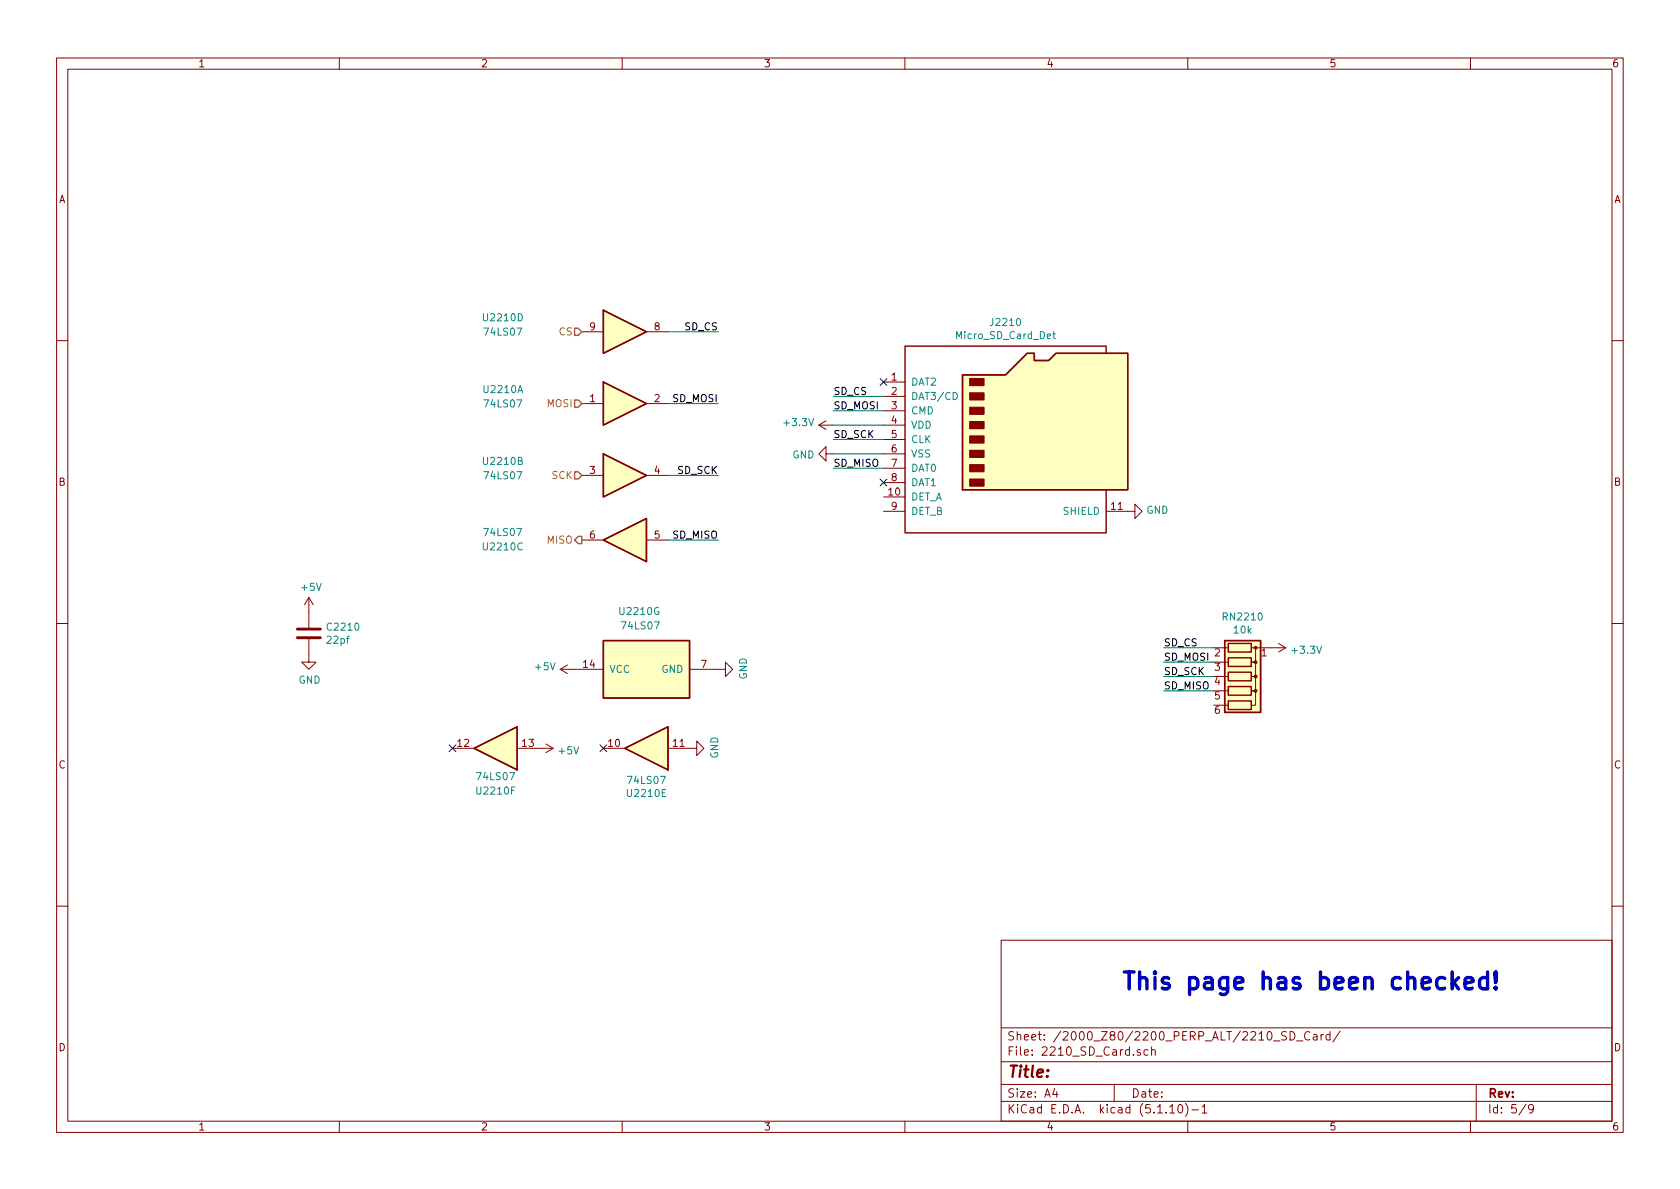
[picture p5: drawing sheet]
<svg xmlns="http://www.w3.org/2000/svg" width="297mm" height="210mm" viewBox="0 0 297 210" stroke-linecap="round" stroke-linejoin="round" font-family="sans-serif">
<g fill="none" stroke="#840000" stroke-width=".18">
<path d="M10 10.3h277v189.9h-277zM12 12.2h273v186.1h-273zM60 10.3v1.9M110 10.3v1.9M160 10.3v1.9M210 10.3v1.9M260 10.3v1.9M102.9 58.7h3.8M114.3 58.7h3.8M10 60.2h2M102.9 71.4h3.8M114.3 71.4h3.8"/>
<path d="M144.8 75.2h2.5M144.8 75.2l1.2 .7M146 74.4l-1.2 .8M156.2 67.6h3.8M156.2 70.1h3.8M156.2 72.6h3.8M156.2 75.2h3.8M156.2 77.7h3.8M285 60.2h2M102.9 95.5h3.8M102.9 84.1h3.8M114.3 95.5h3.8"/>
<path d="M114.3 84.1h3.8M146 80.3v-1.3l-1.2 1.3 1.2 1.2v-1.2h1.3M156.2 87.9h3.8M156.2 90.4h3.8M156.2 80.3h3.8M156.2 82.8h3.8M156.2 85.3h3.8M195.6 90.4h5.1v-1.3l1.2 1.3-1.2 1.3v-1.3M10 110.3h2M54.6 113v4.1h1.3l-1.3 1.3-1.3-1.3h1.3M54.6 105.7l-.8 1.2M54.6 105.7v5.3"/>
<path d="M54.6 105.7l.8 1.2M99.1 118.4l1.2 .7M99.1 118.4h7.6M100.3 117.6l-1.2 .8M121.9 118.4h6.4v-1.3l1.2 1.3-1.2 1.2v-1.2M215.9 114.5h1.3M215.9 117.1h1.3M215.9 119.6h1.3M221.2 114.5h.8v2.6h-.8h.8v2.5h-.8h.8v2.6h-.8h.8v2.5h-.8M222.2 114.5h5.1M226.1 113.8l1.2 .7M227.3 114.5l-1.2 .8"/>
<path d="M285 110.3h2M80 132.3h3.8M91.4 132.3h6.4M96.5 131.6l1.3 .7M97.8 132.3l-1.3 .8M106.7 132.3h3.8M118.1 132.3h5.1v-1.2l1.3 1.2-1.3 1.3v-1.3M215.9 122.2h1.3M215.9 124.7h1.3M10 160.2h2M177 166.3h108v32h-108zM285 160.2h2"/>
<path d="M60 198.3v1.9M110 198.3v1.9M160 198.3v1.9M177 194.8h108M177 191.8h108M177 187.8h108M177 181.8h108M186.5 192.5l-.4 1h1M186.8 193v1M197 191.8v3M201.6 185.7a.37 .37 0 0 0-.6 .1l.1 .2 .5 .2 .1 .1-.2 .3-.5-.1M203 185.7l-.5-.1-.2 .3v.6l.2 .1 .5-.1"/>
<path d="M203.6 185.7h.1a.37 .37 0 0 1 .6 .1v.8M203.6 185.1v1.5M206.8 195.8l.5-.5v1.5M206.8 196.8h.9M208.5 195.4l.1-.1a.8 .8 0 0 1 .5 .8 .8 .8 0 0 1-.5 .7 1 1 0 0 1-.1-1.4zM209.6 195.1a1.71 1.71 0 0 1 0 2.3M210 198.3v1.9M210.7 196.3h1.2M212.5 195.8l.5-.5v1.5M212.5 196.8h.9M228.1 182.4a.76 .76 0 0 1 .9 .8 .76 .76 0 0 1-.9 .7zM229.2 184.1h1.2"/>
<path d="M231.6 182.6a.7 .7 0 0 0-.9 .2 .7 .7 0 0 0 .1 .9 .55 .55 0 0 0 .8 .1M232.2 183h.6l.1 .9M232.9 183.3l-.5 .1-.2 .2 .2 .3 .5-.1M233.6 182.9v1M234 182.9l-.4 .3M235.2 183l-.5-.1-.3 .3 .1 .6 .2 .1 .5-.1M235.2 182.4v1.5M236.9 182.3l-1.2 2M260 198.3v1.9M261 191.8v6.5M269.8 195.2l-1.2 2M271.1 196l-.3 .3-.4-.1-.1-.2v-.4l.1-.2 .4-.1 .2 .2a1.19 1.19 0 0 1-.2 1.2l-.4 .1"/>
</g>
<g fill="#ffffc2" stroke="#ffffc2" stroke-width=".18">
<path d="M170.2 66.3h7.6l3.8-3.8h1.3v1.2h2.5l1.3-1.2h12.7v24.1h-29.2z"/>
<path d="M83.8 132.3l7.6-3.8v7.6z"/>
<path d="M216.5 113.3h6.4v12.7h-6.4z"/>
<path d="M106.7 113.3h15.2v10.1h-15.2z"/>
<path d="M110.5 132.3l7.6-3.8v7.6z"/>
<path d="M106.7 54.9l7.6 3.8-7.6 3.8z"/>
<path d="M106.7 95.5l7.6-3.8v7.6z"/>
<path d="M106.7 80.3l7.6 3.8-7.6 3.8z"/>
<path d="M106.7 67.6l7.6 3.8-7.6 3.8z"/>
</g>
<g fill="none" stroke="#840000" stroke-width=".25">
<path d="M106.7 54.9l7.6 3.8-7.6 3.8zM106.7 67.6l7.6 3.8-7.6 3.8zM170.2 66.3h7.6l3.8-3.8h1.3v1.2h2.5l1.3-1.2h12.7v24.1h-29.2zM195.6 62.5v-1.3h-35.6v33h35.6v-7.6M106.7 95.5l7.6-3.8v7.6zM106.7 80.3l7.6 3.8-7.6 3.8zM106.7 113.3h15.2v10.1h-15.2zM216.5 113.3h6.4v12.7h-6.4zM217.2 113.8h4v1.5h-4zM217.2 116.3h4v1.6h-4zM217.2 118.9h4v1.5h-4zM83.8 132.3l7.6-3.8v7.6z"/>
<path d="M110.5 132.3l7.6-3.8v7.6zM217.2 121.4h4v1.5h-4zM217.2 123.9h4v1.6h-4z"/>
</g>
<g fill="#840000" stroke="#840000" stroke-width=".18">
<path d="M171.4 84.7h2.6v1.3h-2.6z"/>
<path d="M171.4 82.2h2.6v1.2h-2.6z"/>
<path d="M171.4 79.6h2.6v1.3h-2.6z"/>
<path d="M171.4 77.1h2.6v1.3h-2.6z"/>
<path d="M171.4 74.5h2.6v1.3h-2.6z"/>
<path d="M171.4 72h2.6v1.3h-2.6z"/>
<path d="M171.4 69.5h2.6v1.2h-2.6z"/>
<path d="M171.4 66.9h2.6v1.3h-2.6z"/>
<circle cx="222" cy="114.5" r=".25"/>
<circle cx="222" cy="117.1" r=".25"/>
<circle cx="222" cy="119.6" r=".25"/>
<circle cx="222" cy="122.2" r=".25"/>
</g>
<path d="M186.1 59h.5M186.3 58.6v1.1l.3 .2M168.5 69.4a.64 .64 0 0 1 .8 .6 .64 .64 0 0 1-.8 .7z" fill="none" stroke="#008484" stroke-width=".18"/>
<path d="M52.6 112.8h4M52.6 111.2h4" fill="none" stroke="#840000" stroke-width=".51"/>
<g fill="none" stroke="#008400" stroke-width=".18">
<path d="M118.1 58.7h8.9M118.1 71.4h8.9M147.3 75.2h8.9M147.3 77.7h8.9M147.3 72.6h8.9M147.3 70.1h8.9M118.1 95.5h8.9M118.1 84.1h8.9M147.3 82.8h8.9M147.3 80.3h8.9M205.7 119.6h8.9M205.7 117.1h8.9"/>
<path d="M205.7 114.5h8.9M205.7 122.2h8.9"/>
</g>
<path d="M101.6 58h.6l.7 .7-.7 .6h-.6zM101.6 70.7h.6l.7 .7-.7 .6h-.6zM101.6 83.4h.6l.7 .7-.7 .6h-.6zM102.2 94.9h.7v1.2h-.7l-.6-.6z" fill="none" stroke="#848400" stroke-width=".25"/>
<path d="M257 173.7l.9 1.2M257.9 172.9l-1.2 1.1M259 173.9l1.5-.3-.2-.6-.3-.1h-.6l-.2 .1-.2 .3v1.1l.2 .3 .2 .2h.6l.3-.2M263 173l-.3-.1h-.5l-.5 .2-.1 .4v.8l.1 .3 .5 .3h.5l.3-.2M263 171.9v3M264.4 174.6l.2 .1-.2 .2-.1-.2 .1-.1v.3M264.4 171.9v1.8l.2-1.7-.2-.1-.1 .1 .1 1.7" fill="none" stroke="#0000c2" stroke-width=".61"/>
<path d="M155.6 66.9l1.2 1.3M156.8 66.9l-1.2 1.3M155.6 84.7l1.2 1.2M156.8 84.7l-1.2 1.2M79.4 131.7l1.2 1.2M80.6 131.7l-1.2 1.2M106.1 131.7l1.2 1.2M107.3 131.7l-1.2 1.2" fill="none" stroke="#000084" stroke-width=".18"/>
<text font-size="4.2" fill="#0000c2" x="198.1" y="175">This page has been checked!</text>
<text font-size="2.8" fill="#840000" x="178" y="190.5">Title:</text>
<g font-size="2.1" fill="#840000">
<text x="178" y="184">Sheet: /2000_Z80/2200_PERP_ALT/2210_SD_Card/</text>
<text x="178" y="186.7">File: 2210_SD_Card.sch</text>
<text x="178" y="196.9">KiCad E.D.A. kicad (5.1.10)-1</text>
<text x="178" y="194.1">Size: A4</text>
<text x="200" y="194.1">Date:</text>
<text x="263" y="194.1">Rev:</text>
<text x="263" y="196.9">Id: 5/9</text>
</g>
<g font-size="1.8" fill="#840000">
<text x="35" y="11.9">1</text>
<text x="85" y="11.9">2</text>
<text x="135" y="11.9">3</text>
<text x="185" y="11.9">4</text>
<text x="235" y="11.9">5</text>
<text x="285" y="11.9">6</text>
<text x="10.4" y="35.9">A</text>
<text x="285.4" y="35.9">A</text>
<text x="104.3" y="58.4">9</text>
<text x="115.7" y="58.4">8</text>
<text x="104.3" y="71.1">1</text>
<text x="115.7" y="71.1">2</text>
<text x="157.6" y="67.3">1</text>
<text x="157.6" y="69.8">2</text>
<text x="157.6" y="72.4">3</text>
<text x="157.6" y="74.9">4</text>
<text x="157.6" y="77.5">5</text>
<text x="104.3" y="83.8">3</text>
<text x="115.7" y="83.8">4</text>
<text x="157.6" y="80">6</text>
<text x="157.6" y="82.5">7</text>
<text x="10.4" y="85.9">B</text>
<text x="157.1" y="87.6">10</text>
<text x="157.6" y="85.1">8</text>
<text x="285.4" y="85.9">B</text>
<text x="104.3" y="95.2">6</text>
<text x="115.7" y="95.2">5</text>
<text x="157.6" y="90.2">9</text>
<text x="196.5" y="90.2">11</text>
<text x="103.2" y="118.1">14</text>
<text x="124" y="118.1">7</text>
<text x="214.8" y="116.1">2</text>
<text x="214.8" y="118.6">3</text>
<text x="223" y="116.1">1</text>
<text x="214.8" y="121.2">4</text>
<text x="214.8" y="123.7">5</text>
<text x="214.8" y="126.2">6</text>
<text x="10.4" y="135.9">C</text>
<text x="80.9" y="132.1">12</text>
<text x="92.4" y="132.1">13</text>
<text x="107.6" y="132.1">10</text>
<text x="119" y="132.1">11</text>
<text x="285.4" y="135.9">C</text>
<text x="10.4" y="185.9">D</text>
<text x="285.4" y="185.9">D</text>
<text x="35" y="199.9">1</text>
<text x="85" y="199.9">2</text>
<text x="135" y="199.9">3</text>
<text x="185" y="199.9">4</text>
<text x="235" y="199.9">5</text>
<text x="285" y="199.9">6</text>
</g>
<g font-size="1.8" fill="#008484">
<text x="85.7" y="56.8">U2210D</text>
<text x="85.8" y="59.4">74LS07</text>
<text x="169.3" y="60">Micro_SD_Card_Det</text>
<text x="175.3" y="57.7">J2210</text>
<text x="85.7" y="69.5">U2210A</text>
<text x="161" y="68.2">DAT2</text>
<text x="161" y="70.7">DAT3/CD</text>
<text x="85.8" y="72.1">74LS07</text>
<text x="138.8" y="75.4">+3.3V</text>
<text x="161" y="73.3">CMD</text>
<text x="161" y="75.8">VDD</text>
<text x="85.7" y="82.2">U2210B</text>
<text x="140.1" y="81.1">GND</text>
<text x="161" y="78.4">CLK</text>
<text x="161" y="80.9">VSS</text>
<text x="161" y="83.4">DAT0</text>
<text x="85.8" y="84.8">74LS07</text>
<text x="161" y="88.5">DET_A</text>
<text x="161" y="86">DAT1</text>
<text x="85.8" y="94.8">74LS07</text>
<text x="161" y="91.1">DET_B</text>
<text x="188.1" y="91.1">SHIELD</text>
<text x="202.7" y="90.9">GND</text>
<text x="85.6" y="97.3">U2210C</text>
<text x="53.4" y="104.5">+5V</text>
<text x="57.9" y="113.8">22pf</text>
<text x="58.1" y="111.5">C2210</text>
<text x="109.8" y="108.8">U2210G</text>
<text x="110.1" y="111.3">74LS07</text>
<text x="216.5" y="109.7">RN2210</text>
<text x="218.2" y="112">10k</text>
<text x="94.7" y="118.5">+5V</text>
<text x="107.7" y="119">VCC</text>
<text x="117" y="119">GND</text>
<text x="228.6" y="115.6">+3.3V</text>
<text x="52.8" y="120.9">GND</text>
<text x="132.1" y="120.2" transform="rotate(-90 132.1 120.2)">GND</text>
<text x="84.5" y="138">74LS07</text>
<text x="98.9" y="133.4">+5V</text>
<text x="127" y="134.2" transform="rotate(-90 127 134.2)">GND</text>
<text x="84.5" y="140.5">U2210F</text>
<text x="111.1" y="140.9">U2210E</text>
<text x="111.2" y="138.6">74LS07</text>
</g>
<g font-size="1.8" fill="#848400">
<text x="98.9" y="59.3">CS</text>
<text x="96.8" y="72">MOSI</text>
<text x="97.6" y="84.7">SCK</text>
<text x="96.8" y="96.1">MISO</text>
</g>
<g font-size="1.8">
<text x="121.1" y="58.4">SD_CS</text>
<text x="119" y="71.1">SD_MOSI</text>
<text x="147.3" y="69.8">SD_CS</text>
<text x="147.3" y="72.4">SD_MOSI</text>
<text x="147.3" y="77.5">SD_SCK</text>
<text x="119.8" y="83.8">SD_SCK</text>
<text x="147.3" y="82.5">SD_MISO</text>
<text x="119" y="95.2">SD_MISO</text>
<text x="205.7" y="119.4">SD_SCK</text>
<text x="205.7" y="116.8">SD_MOSI</text>
<text x="205.7" y="114.3">SD_CS</text>
<text x="205.7" y="121.9">SD_MISO</text>
</g>
</svg>
